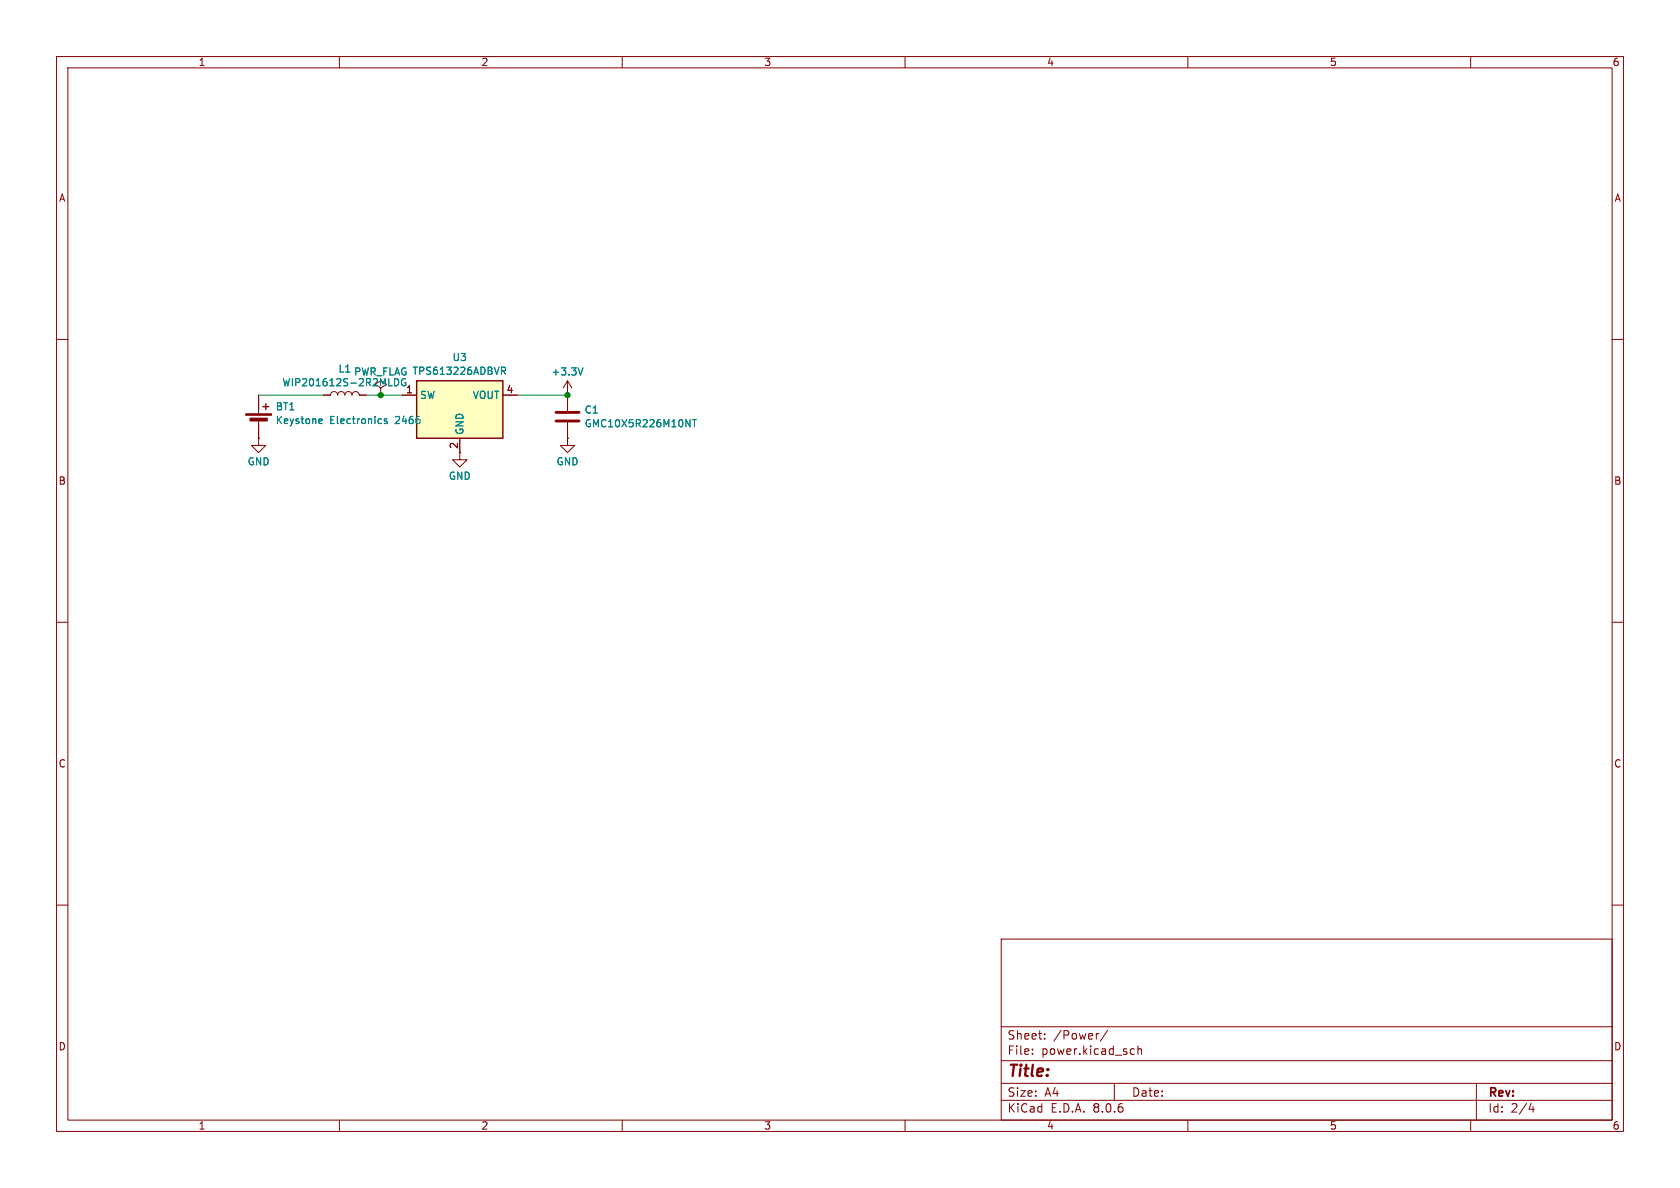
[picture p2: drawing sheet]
<svg xmlns="http://www.w3.org/2000/svg" width="297mm" height="210mm" viewBox="0 0 297 210" stroke-linecap="round" stroke-linejoin="round" font-family="sans-serif">
<g fill="none" stroke="#840000" stroke-width=".18">
<path d="M10 10h277v190h-277zM12 12h273v186h-273zM60 10v2M110 10v2M160 10v2M210 10v2M260 10v2M10 60h2M285 60h2M45.7 77.5v1.2h1.3l-1.3 1.3-1.3-1.3h1.3M45.7 77.5h.1M45.7 69.9v3.3"/>
<path d="M45.7 74.2v3.3M57.1 69.9h1.3a.64 .64 0 0 1 .7-.7 .64 .64 0 0 1 .6 .7 .64 .64 0 0 1 .6-.7 .64 .64 0 0 1 .7 .7 .64 .64 0 0 1 .6-.7 .64 .64 0 0 1 .6 .7 .64 .64 0 0 1 .7-.7 .64 .64 0 0 1 .6 .7h1.3M67.3 68.6l1-.7-1-.6-1 .6 1 .7v1.3M67.3 69.9h.1M100.3 69.9h.1M100.3 77.5v1.2h1.3l-1.3 1.3-1.2-1.3h1.2M100.3 77.5h.1M100.3 67.3v5.3M100.3 74.7v2.8M100.3 67.3l-.7 1.3M100.3 67.3l.8 1.3M81.3 80v1.3h1.2l-1.2 1.3-1.3-1.3h1.3"/>
<path d="M10 110h2M285 110h2M10 160h2M285 160h2M177 166h108v32h-108zM60 198v2M110 198v2M160 198v2M177 194.5h108M177 191.5h108M177 187.5h108M177 181.5h108"/>
<path d="M182.5 186.3v.1M182.5 185.5v.1M184.7 183.6v.1M184.7 182.8v.1M194.2 182.7l-.2 .1M195.8 182.1l-1.3 2M197 191.5v3M200.1 185.4l.4 .1M200.5 186.3l-.4 .1M201.2 185.5l.2-.1 .3 .1 .1 .9M201.2 184.9v1.5M210 198v2"/>
<path d="M260 198v2M261 191.5v6.5M270.7 195l-.4 1.1h.9M271 195.6v1"/>
</g>
<path d="M56.6 74l.3 .1 .1 .2-.6 .2M56.9 74.8l-.3 .1M68.4 74.1l-.3-.1-.2 .2 .1 .2 .4 .1v.3h-.5M69.8 66.9v1.3l.6-.2 .1-.3-.1-.5M71 67.2v.7l.4 .3M71.5 67.7h.3v.4M103.1 65l-.5 1.3M122.4 74.2h.7M122.8 74.2v1.3" fill="none" stroke="#008484" stroke-width=".18"/>
<g fill="#840000" stroke="#840000" stroke-width=".18">
<path d="M43.4 73.2h4.6v.2h-4.6z"/>
<path d="M44.2 73.9h3v.5h-3z"/>
</g>
<path d="M46.5 71.9h1M47 71.4v1" fill="none" stroke="#840000" stroke-width=".25"/>
<path d="M98.3 74.4h4.1M98.3 72.9h4.1" fill="none" stroke="#840000" stroke-width=".51"/>
<path d="M73.7 67.3h15.2v10.2h-15.2z" fill="#ffffc2"/>
<path d="M73.7 67.3h15.2v10.2h-15.2z" fill="none" stroke="#840000" stroke-width=".25"/>
<g fill="none" stroke="#840000" stroke-width=".18">
<path d="M45.7 77.5h.1M45.7 69.9v2.5M45.7 74.9v2.6M57.1 69.9h1.3M63.5 69.9h1.3M67.3 69.9h.1M71.1 69.9h2.6M81.3 77.5v2.5M88.9 69.9h2.5M100.3 69.9h.1M100.3 77.5h.1M100.3 69.9v2.7"/>
<path d="M100.3 74.7v2.8"/>
</g>
<path d="M56.6 74l.3 .1 .1 .2-.6 .2M56.9 74.8l-.3 .1M68.4 74.1l-.3-.1-.2 .2 .1 .2 .4 .1v.3h-.5M69.8 66.9v1.3l.6-.2 .1-.3-.1-.5M71 67.2v.7l.4 .3M71.5 67.7h.3v.4M88.7 64.9h.4l.3 .2-.1 .4-.6 .1M89 65.6l.4 .6M103.1 65l-.5 1.3M122.4 74.2h.7M122.8 74.2v1.3" fill="none" stroke="#008484" stroke-width=".18"/>
<path d="M45.7 69.9h11.4M64.8 69.9h6.3M91.4 69.9h8.9" fill="none" stroke="#008400" stroke-width=".18"/>
<g fill="#008400" stroke="#008400" stroke-width=".18">
<circle cx="67.3" cy="69.9" r=".46"/>
<circle cx="100.3" cy="69.9" r=".46"/>
</g>
<text font-size="2.8" fill="#840000" x="178" y="190.9">Title:</text>
<g font-size="2.1" fill="#840000">
<text x="178" y="184">Sheet:</text>
<text x="186.2" y="184">/Power/</text>
<text x="178" y="186.7">File:</text>
<text x="184.1" y="186.7">power.kicad_sch</text>
<text x="178" y="196.9">KiCad</text>
<text x="178" y="194.1">Size:</text>
<text x="184.7" y="194.1">A4</text>
<text x="185.7" y="196.9">E.D.A.</text>
<text x="193.3" y="196.9">8.0.6</text>
<text x="200" y="194.1">Date:</text>
<text x="263" y="194.3">Rev:</text>
<text x="263" y="196.9">Id:</text>
<text x="267.1" y="196.9">2/4</text>
</g>
<g font-size="1.8" fill="#840000">
<text x="35" y="11.9">1</text>
<text x="85" y="11.9">2</text>
<text x="135" y="11.9">3</text>
<text x="185" y="11.9">4</text>
<text x="235" y="11.9">5</text>
<text x="285" y="11.9">6</text>
<text x="10.3" y="35.9">A</text>
<text x="285.3" y="35.9">A</text>
<text x="71.7" y="69.6">1</text>
<text x="89.5" y="69.6">4</text>
<text x="81" y="79.4" transform="rotate(-90 81 79.4)">2</text>
<text x="10.3" y="85.9">B</text>
<text x="285.3" y="85.9">B</text>
<text x="10.3" y="135.9">C</text>
<text x="285.3" y="135.9">C</text>
<text x="10.3" y="185.9">D</text>
<text x="285.3" y="185.9">D</text>
<text x="35" y="199.9">1</text>
<text x="85" y="199.9">2</text>
<text x="135" y="199.9">3</text>
<text x="185" y="199.9">4</text>
<text x="235" y="199.9">5</text>
<text x="285" y="199.9">6</text>
</g>
<g font-size="1.8" fill="#008484">
<text x="79.9" y="64">U3</text>
<text x="49.8" y="68.5">WIP201612S-2R2MLDG</text>
<text x="59.7" y="66.1">L1</text>
<text x="62.5" y="66.6">PWR_FLAG TPS613226ADBVR</text>
<text x="74.2" y="70.7">SW</text>
<text x="83.5" y="70.7">VOUT</text>
<text x="97.4" y="66.6">+3.3V</text>
<text x="48.7" y="72.7">BT1</text>
<text x="48.7" y="75.2">Keystone</text>
<text x="58.3" y="75.2">Electronics</text>
<text x="70" y="75.2">2466</text>
<text x="82.1" y="77" transform="rotate(-90 82.1 77)">GND</text>
<text x="103.3" y="73.3">C1</text>
<text x="103.3" y="75.7">GMC10X5R226M10NT</text>
<text x="43.7" y="82.5">GND</text>
<text x="98.3" y="82.5">GND</text>
<text x="79.2" y="85">GND</text>
</g>
</svg>
